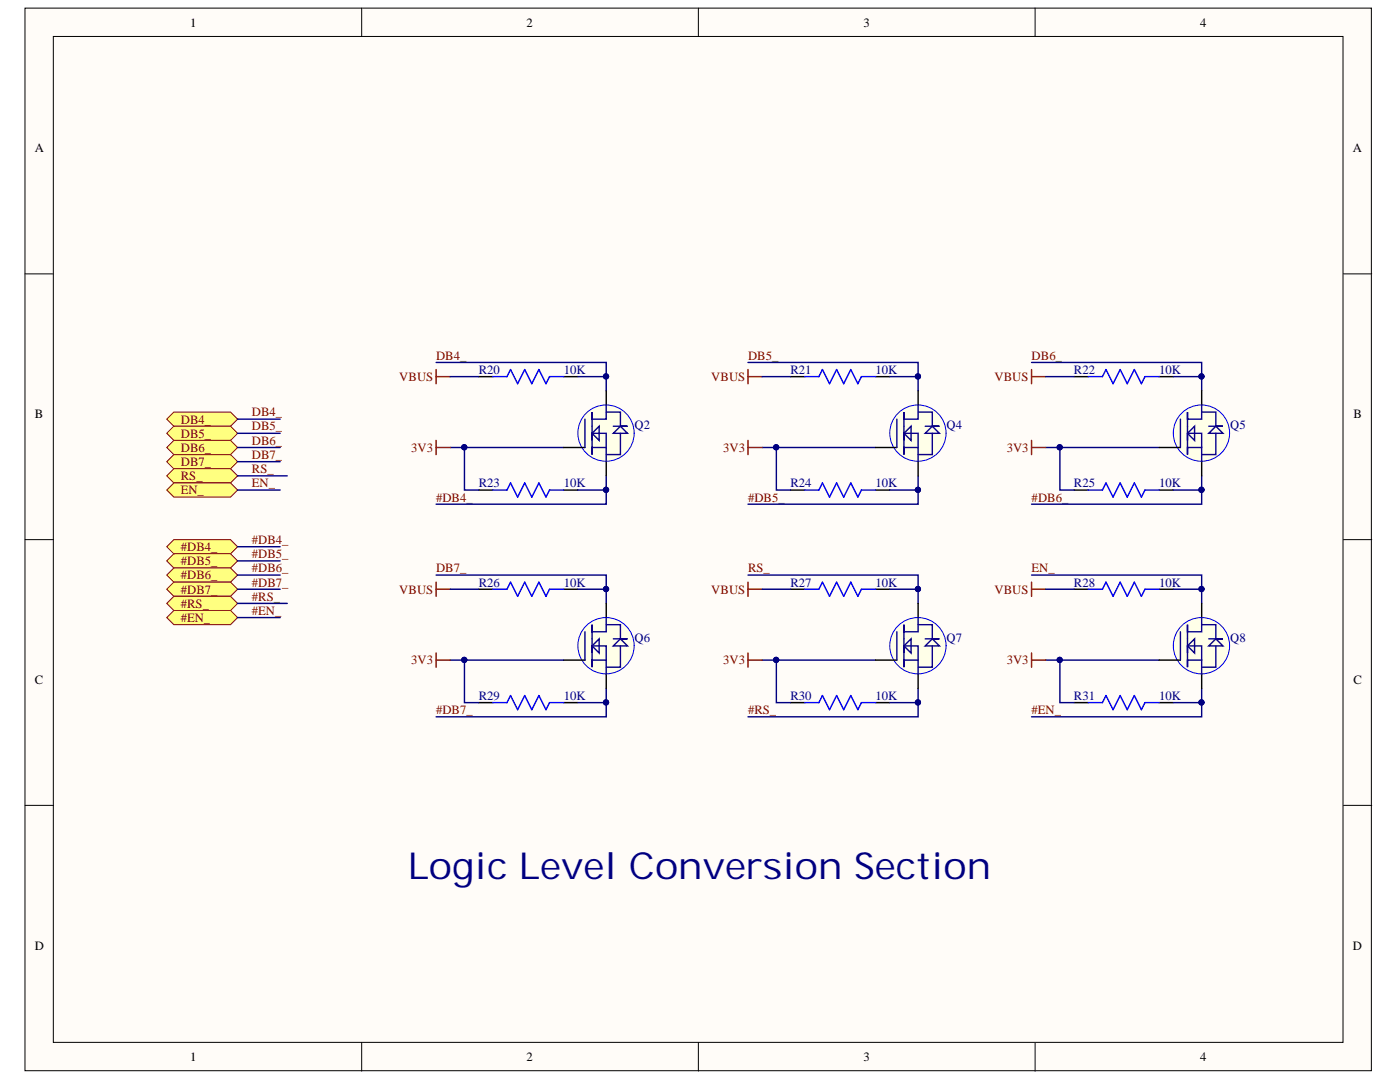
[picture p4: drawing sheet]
<svg xmlns="http://www.w3.org/2000/svg" width="279mm" height="216mm" viewBox="0 0 279 216" stroke-linecap="round" stroke-linejoin="round" font-family="sans-serif">
<g fill="#fffcf8" stroke="#000" stroke-width=".2">
<path d="M5 1.6h268.7v212h-268.7z"/>
<path d="M10.6 7.3h257.4v200.7h-257.4z"/>
</g>
<path d="M72.2 1.6v5.7M139.4 1.6v5.7M206.6 1.6v5.7M5 54.6h5.6M268.1 54.6h5.7M5 107.7h5.6M268.1 107.7h5.7M5 160.7h5.6M268.1 160.7h5.7M72.2 208.1v5.6M139.4 208.1v5.6M206.6 208.1v5.6" fill="none" stroke="#000" stroke-width=".2"/>
<g fill="none" stroke="#000" stroke-width=".28">
<path d="M95.5 75.2h2.9M112.5 75.2h2.8M157.8 75.2h2.8M174.7 75.2h2.9M214.4 75.2h2.8M231.3 75.2h2.9M95.5 97.8h2.9M112.5 97.8h2.8M157.8 97.8h2.8M174.7 97.8h2.9M214.4 97.8h2.8M231.3 97.8h2.9"/>
<path d="M95.5 117.6h2.9M112.5 117.6h2.8M157.8 117.6h2.8M174.7 117.6h2.9M214.4 117.6h2.8M231.3 117.6h2.9M95.5 140.2h2.9M112.5 140.2h2.8M157.8 140.2h2.8M174.7 140.2h2.9M214.4 140.2h2.8M231.3 140.2h2.9"/>
</g>
<path d="M98.4 75.2h2.8l.7-1.5 1.4 2.9 1.4-2.9 1.4 2.9 1.4-2.9 1.5 2.9 .7-1.4h2.8M160.6 75.2h2.8l.7-1.5 1.4 2.9 1.5-2.9 1.4 2.9 1.4-2.9 1.4 2.9 .7-1.4h2.8M217.2 75.2h2.8l.7-1.5 1.4 2.9 1.5-2.9 1.4 2.9 1.4-2.9 1.4 2.9 .7-1.4h2.8M98.4 97.8h2.8l.7-1.4 1.4 2.8 1.4-2.8 1.4 2.8 1.4-2.8 1.5 2.8 .7-1.4h2.8M160.6 97.8h2.8l.7-1.4 1.4 2.8 1.5-2.8 1.4 2.8 1.4-2.8 1.4 2.8 .7-1.4h2.8M217.2 97.8h2.8l.7-1.4 1.4 2.8 1.5-2.8 1.4 2.8 1.4-2.8 1.4 2.8 .7-1.4h2.8M98.4 117.6h2.8l.7-1.4 1.4 2.8 1.4-2.8 1.4 2.8 1.4-2.8 1.5 2.8 .7-1.4h2.8M160.6 117.6h2.8l.7-1.4 1.4 2.8 1.5-2.8 1.4 2.8 1.4-2.8 1.4 2.8 .7-1.4h2.8M217.2 117.6h2.8l.7-1.4 1.4 2.8 1.5-2.8 1.4 2.8 1.4-2.8 1.4 2.8 .7-1.4h2.8M98.4 140.2h2.8l.7-1.4 1.4 2.8 1.4-2.8 1.4 2.8 1.4-2.8 1.5 2.8 .7-1.4h2.8M160.6 140.2h2.8l.7-1.4 1.4 2.8 1.5-2.8 1.4 2.8 1.4-2.8 1.4 2.8 .7-1.4h2.8M217.2 140.2h2.8l.7-1.4 1.4 2.8 1.5-2.8 1.4 2.8 1.4-2.8 1.4 2.8 .7-1.4h2.8" fill="none" stroke="#00f" stroke-width=".28"/>
<path d="M87 73.7v2.9M87 75.2h2.9M149.3 75.2h2.8M149.3 73.7v2.9M205.9 75.2h2.8M205.9 73.7v2.9M87 116.2v2.8M87 117.6h2.9M149.3 116.2v2.8M149.3 117.6h2.8M205.9 116.2v2.8M205.9 117.6h2.8" fill="none" stroke="#800000" stroke-width=".28"/>
<g fill="#ffff80" stroke="#800000" stroke-width=".2">
<path d="M33.3 83.6l1.4-1.4h11.3l1.4 1.4-1.4 1.5h-11.3z" fill-rule="evenodd"/>
<path d="M33.3 86.5l1.4-1.4h11.3l1.4 1.4-1.4 1.4h-11.3z" fill-rule="evenodd"/>
<path d="M33.3 89.3l1.4-1.4h11.3l1.4 1.4-1.4 1.4h-11.3z" fill-rule="evenodd"/>
<path d="M33.3 92.1l1.4-1.4h11.3l1.4 1.4-1.4 1.4h-11.3z" fill-rule="evenodd"/>
<path d="M33.3 94.9l1.4-1.4h11.3l1.4 1.4-1.4 1.5h-11.3z" fill-rule="evenodd"/>
<path d="M33.3 97.8l1.4-1.4h11.3l1.4 1.4-1.4 1.4h-11.3z" fill-rule="evenodd"/>
<path d="M33.3 109.1l1.4-1.4h11.3l1.4 1.4-1.4 1.4h-11.3z" fill-rule="evenodd"/>
<path d="M33.3 111.9l1.4-1.4h11.3l1.4 1.4-1.4 1.4h-11.3z" fill-rule="evenodd"/>
<path d="M33.3 114.7l1.4-1.4h11.3l1.4 1.4-1.4 1.5h-11.3z" fill-rule="evenodd"/>
<path d="M33.3 117.6l1.4-1.4h11.3l1.4 1.4-1.4 1.4h-11.3z" fill-rule="evenodd"/>
<path d="M33.3 120.4l1.4-1.4h11.3l1.4 1.4-1.4 1.4h-11.3z" fill-rule="evenodd"/>
<path d="M33.3 123.2l1.4-1.4h11.3l1.4 1.4-1.4 1.4h-11.3z" fill-rule="evenodd"/>
</g>
<g fill="none" stroke="#000080" stroke-width=".28">
<path d="M87 72.3h34v2.9M89.9 75.2h5.6M115.3 75.2h5.7v2.8M149.3 72.3h33.9v2.9M152.1 75.2h5.7M177.6 75.2h5.6v2.8M205.9 72.3h33.9v2.9M208.7 75.2h5.7M234.2 75.2h5.6v2.8M47.4 83.6h8.5M47.4 86.5h8.5M47.4 89.3h8.5"/>
<path d="M47.4 92.1h8.5M47.4 94.9h9.9M47.4 97.8h8.5M89.9 89.3h22.6M92.7 89.3v8.5h2.8M121 94.9v2.9h-5.7M121 97.8v2.8h-34M152.1 89.3h22.6M154.9 89.3v8.5h2.9M183.2 94.9v2.9h-5.6M183.2 97.8v2.8h-33.9M208.7 89.3h22.6"/>
<path d="M211.5 89.3v8.5h2.9M239.8 94.9v2.9h-5.6M239.8 97.8v2.8h-33.9M47.4 117.6h8.5M47.4 109.1h8.5M47.4 111.9h8.5M47.4 114.7h8.5M87 114.7h34v2.9M89.9 117.6h5.6M115.3 117.6h5.7v2.8M149.3 114.7h33.9v2.9M152.1 117.6h5.7"/>
<path d="M177.6 117.6h5.6v2.8M205.9 114.7h33.9v2.9M208.7 117.6h5.7M234.2 117.6h5.6v2.8M47.4 120.4h9.9M47.4 123.2h8.5M89.9 131.7h22.6M92.7 131.7v8.5h2.8M121 137.4v2.8h-5.7M152.1 131.7h22.6M154.9 131.7v8.5h2.9M183.2 137.4v2.8h-5.6"/>
<path d="M208.7 131.7h22.6M211.5 131.7v8.5h2.9M239.8 137.4v2.8h-5.6M121 140.2v2.8h-34M183.2 140.2v2.8h-33.9M239.8 140.2v2.8h-33.9"/>
</g>
<g fill="#000080" stroke="#000080" stroke-width=".2">
<circle cx="120.9" cy="75.1" r=".52"/>
<circle cx="120.9" cy="97.7" r=".52"/>
<circle cx="92.7" cy="89.3" r=".52"/>
<circle cx="183.2" cy="75.1" r=".52"/>
<circle cx="183.2" cy="97.7" r=".52"/>
<circle cx="239.8" cy="75.1" r=".52"/>
<circle cx="239.8" cy="97.7" r=".52"/>
<circle cx="120.9" cy="117.5" r=".52"/>
<circle cx="120.9" cy="140.2" r=".52"/>
<circle cx="183.2" cy="117.5" r=".52"/>
<circle cx="183.2" cy="140.2" r=".52"/>
<circle cx="239.8" cy="117.5" r=".52"/>
<circle cx="239.8" cy="140.2" r=".52"/>
<circle cx="154.9" cy="89.3" r=".52"/>
<circle cx="211.5" cy="89.3" r=".52"/>
<circle cx="211.5" cy="131.7" r=".52"/>
<circle cx="154.9" cy="131.7" r=".52"/>
<circle cx="92.7" cy="131.7" r=".52"/>
</g>
<circle cx="120.9" cy="86.4" r="5.6" fill="#ffffe8" stroke="#00f" stroke-width=".2"/>
<path d="M121 78v2.8M112.5 89.3h4.2M121 92.1v2.8" fill="none" stroke="#000" stroke-width=".28"/>
<path d="M116.7 83.6v5.7M118.2 87.9v2.8v-1.4h2.8v2.8M118.2 86.5l1.4-1.4v2.8zM121 80.8v2.8h-2.8v-1.4v5.7v-1.4h2.8v2.8M121 82.2h2.8v2.9M122.4 85.1h2.8h-1.4M122.4 86.5l1.4-1.4 1.4 1.4zM123.8 86.5v4.2h-2.8" fill="none" stroke="#0c0087" stroke-width=".28"/>
<circle cx="183.2" cy="86.4" r="5.6" fill="#ffffe8" stroke="#00f" stroke-width=".2"/>
<path d="M183.2 78v2.8M174.7 89.3h4.3M183.2 92.1v2.8" fill="none" stroke="#000" stroke-width=".28"/>
<path d="M179 83.6v5.7M180.4 87.9v2.8v-1.4h2.8v2.8M180.4 86.5l1.4-1.4v2.8zM183.2 80.8v2.8h-2.8v-1.4v5.7v-1.4h2.8v2.8M183.2 82.2h2.9v2.9M184.6 85.1h2.9h-1.4M184.6 86.5l1.5-1.4 1.4 1.4zM186.1 86.5v4.2h-2.9" fill="none" stroke="#0c0087" stroke-width=".28"/>
<circle cx="239.8" cy="86.4" r="5.6" fill="#ffffe8" stroke="#00f" stroke-width=".2"/>
<path d="M239.8 78v2.8M231.3 89.3h4.3M239.8 92.1v2.8" fill="none" stroke="#000" stroke-width=".28"/>
<path d="M235.6 83.6v5.7M237 87.9v2.8v-1.4h2.8v2.8M237 86.5l1.4-1.4v2.8zM239.8 80.8v2.8h-2.8v-1.4v5.7v-1.4h2.8v2.8M239.8 82.2h2.8v2.9M241.2 85.1h2.9h-1.5M241.2 86.5l1.4-1.4 1.5 1.4zM242.6 86.5v4.2h-2.8" fill="none" stroke="#0c0087" stroke-width=".28"/>
<circle cx="120.9" cy="128.8" r="5.6" fill="#ffffe8" stroke="#00f" stroke-width=".2"/>
<path d="M112.5 131.7h4.2M121 120.4v2.8M121 134.5v2.9" fill="none" stroke="#000" stroke-width=".28"/>
<path d="M116.7 126.1v5.6M118.2 130.3v2.8v-1.4h2.8v2.8M118.2 128.9l1.4-1.4v2.8zM121 123.2v2.9h-2.8v-1.5v5.7v-1.4h2.8v2.8M121 124.6h2.8v2.9M122.4 127.5h2.8h-1.4M122.4 128.9l1.4-1.4 1.4 1.4zM123.8 128.9v4.2h-2.8" fill="none" stroke="#0c0087" stroke-width=".28"/>
<circle cx="183.2" cy="128.8" r="5.6" fill="#ffffe8" stroke="#00f" stroke-width=".2"/>
<path d="M174.7 131.7h4.3M183.2 120.4v2.8M183.2 134.5v2.9" fill="none" stroke="#000" stroke-width=".28"/>
<path d="M179 126.1v5.6M180.4 130.3v2.8v-1.4h2.8v2.8M180.4 128.9l1.4-1.4v2.8zM183.2 123.2v2.9h-2.8v-1.5v5.7v-1.4h2.8v2.8M183.2 124.6h2.9v2.9M184.6 127.5h2.9h-1.4M184.6 128.9l1.5-1.4 1.4 1.4zM186.1 128.9v4.2h-2.9" fill="none" stroke="#0c0087" stroke-width=".28"/>
<circle cx="239.8" cy="128.8" r="5.6" fill="#ffffe8" stroke="#00f" stroke-width=".2"/>
<path d="M231.3 131.7h4.3M239.8 120.4v2.8M239.8 134.5v2.9" fill="none" stroke="#000" stroke-width=".28"/>
<path d="M235.6 126.1v5.6M237 130.3v2.8v-1.4h2.8v2.8M237 128.9l1.4-1.4v2.8zM239.8 123.2v2.9h-2.8v-1.5v5.7v-1.4h2.8v2.8M239.8 124.6h2.8v2.9M241.2 127.5h2.9h-1.5M241.2 128.9l1.4-1.4 1.5 1.4zM242.6 128.9v4.2h-2.8" fill="none" stroke="#0c0087" stroke-width=".28"/>
<path d="M87 87.9v2.8M87 89.3h2.9M149.3 89.3h2.8M149.3 87.9v2.8M205.9 89.3h2.8M205.9 87.9v2.8M87 130.3v2.8M87 131.7h2.9M149.3 131.7h2.8M149.3 130.3v2.8M205.9 131.7h2.8M205.9 130.3v2.8" fill="none" stroke="#800000" stroke-width=".28"/>
<text font-size="7.4" fill="#000080" x="81.4" y="175.5">Logic Level Conversion Section</text>
<g font-size="2.5">
<text x="37.9" y="5.3">1</text>
<text x="105.1" y="5.3">2</text>
<text x="172.4" y="5.3">3</text>
<text x="239.5" y="5.3">4</text>
<text x="6.9" y="30.4">A</text>
<text x="270" y="30.4">A</text>
<text x="6.9" y="83.4">B</text>
<text x="270.1" y="83.4">B</text>
<text x="6.9" y="136.5">C</text>
<text x="270.1" y="136.5">C</text>
<text x="6.9" y="189.5">D</text>
<text x="270" y="189.5">D</text>
<text x="37.9" y="211.8">1</text>
<text x="105.1" y="211.8">2</text>
<text x="172.4" y="211.8">3</text>
<text x="239.5" y="211.8">4</text>
</g>
<g font-size="2.5" fill="#800000">
<text x="87" y="71.8">DB4_</text>
<text x="149.3" y="71.8">DB5_</text>
<text x="205.9" y="71.8">DB6_</text>
<text x="79.7" y="76">VBUS</text>
<text x="141.9" y="76">VBUS</text>
<text x="198.5" y="76">VBUS</text>
<text x="50.3" y="83.1">DB4_</text>
<text x="36.1" y="84.5">DB4_</text>
<text x="36.1" y="87.3">DB5_</text>
<text x="50.3" y="85.9">DB5_</text>
<text x="50.3" y="88.8">DB6_</text>
<text x="36.1" y="90.2">DB6_</text>
<text x="36.1" y="93">DB7_</text>
<text x="36.1" y="95.8">RS_</text>
<text x="50.3" y="94.4">RS_</text>
<text x="50.3" y="91.5">DB7_</text>
<text x="82" y="90.2">3V3</text>
<text x="144.3" y="90.2">3V3</text>
<text x="200.9" y="90.2">3V3</text>
<text x="36.1" y="98.6">EN_</text>
<text x="50.3" y="97.2">EN_</text>
<text x="87" y="100.1">#DB4_</text>
<text x="149.3" y="100.1">#DB5_</text>
<text x="205.9" y="100.1">#DB6_</text>
<text x="36.1" y="109.9">#DB4_</text>
<text x="36.1" y="112.8">#DB5_</text>
<text x="50.3" y="108.5">#DB4_</text>
<text x="50.3" y="111.4">#DB5_</text>
<text x="36.1" y="115.6">#DB6_</text>
<text x="36.1" y="118.5">#DB7_</text>
<text x="50.3" y="119.8">#RS_</text>
<text x="50.3" y="114.2">#DB6_</text>
<text x="50.3" y="117">#DB7_</text>
<text x="79.7" y="118.5">VBUS</text>
<text x="87" y="114.2">DB7_</text>
<text x="141.9" y="118.5">VBUS</text>
<text x="149.3" y="114.2">RS_</text>
<text x="198.5" y="118.5">VBUS</text>
<text x="205.9" y="114.2">EN_</text>
<text x="36.1" y="121.3">#RS_</text>
<text x="36.1" y="124.1">#EN_</text>
<text x="50.3" y="122.7">#EN_</text>
<text x="82" y="132.6">3V3</text>
<text x="144.3" y="132.6">3V3</text>
<text x="200.9" y="132.6">3V3</text>
<text x="87" y="142.5">#DB7_</text>
<text x="149.3" y="142.5">#RS_</text>
<text x="205.9" y="142.5">#EN_</text>
</g>
<g font-size="2.5" fill="#000080">
<text x="95.6" y="74.6">R20</text>
<text x="112.5" y="74.6">10K</text>
<text x="157.7" y="74.6">R21</text>
<text x="174.7" y="74.6">10K</text>
<text x="214.3" y="74.6">R22</text>
<text x="231.3" y="74.6">10K</text>
<text x="126.6" y="85.6">Q2</text>
<text x="188.9" y="85.6">Q4</text>
<text x="245.5" y="85.6">Q5</text>
<text x="95.6" y="97.2">R23</text>
<text x="112.5" y="97.2">10K</text>
<text x="157.7" y="97.2">R24</text>
<text x="174.7" y="97.2">10K</text>
<text x="214.3" y="97.2">R25</text>
<text x="231.3" y="97.2">10K</text>
<text x="95.6" y="117">R26</text>
<text x="112.5" y="117">10K</text>
<text x="157.7" y="117">R27</text>
<text x="174.7" y="117">10K</text>
<text x="214.3" y="117">R28</text>
<text x="231.3" y="117">10K</text>
<text x="126.6" y="128">Q6</text>
<text x="188.9" y="128">Q7</text>
<text x="245.5" y="128">Q8</text>
<text x="95.6" y="139.7">R29</text>
<text x="112.5" y="139.7">10K</text>
<text x="157.7" y="139.7">R30</text>
<text x="174.7" y="139.7">10K</text>
<text x="214.3" y="139.7">R31</text>
<text x="231.3" y="139.7">10K</text>
</g>
</svg>
